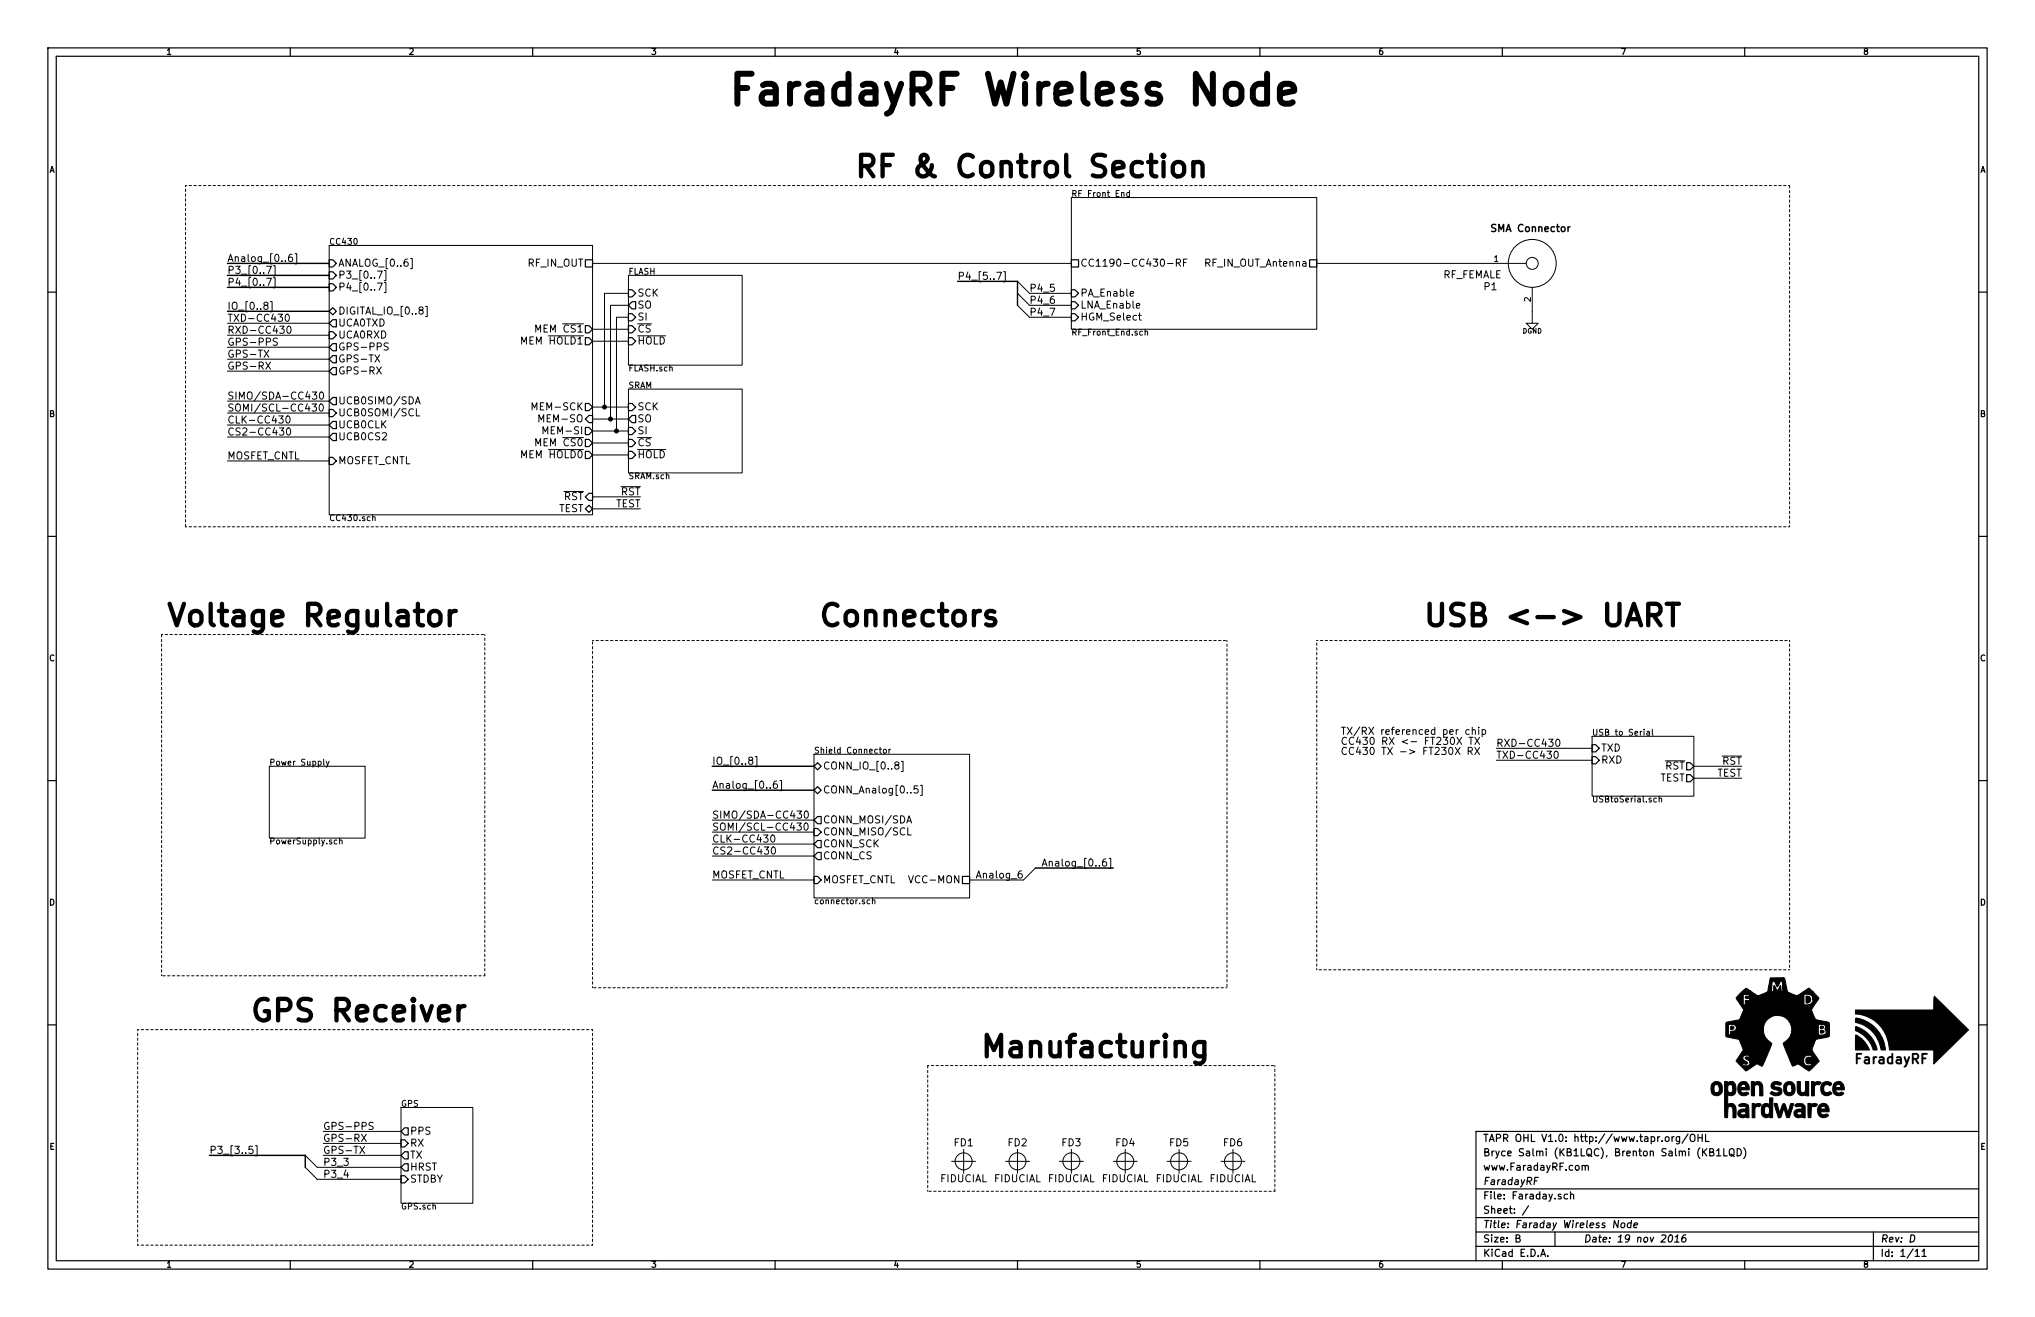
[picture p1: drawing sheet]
EESchema Schematic File Version 2
LIBS:power
LIBS:conn
LIBS:device
LIBS:74xgxx
LIBS:KB1LQC
LIBS:Faraday-cache
EELAYER 27 0
EELAYER END
$Descr B 17000 11000
encoding utf-8
Sheet 1 11
Title "Faraday Wireless Node"
Date "19 nov 2016"
Rev "D"
Comp "FaradayRF"
Comment1 "www.FaradayRF.com"
Comment2 "Bryce Salmi (KB1LQC), Brenton Salmi (KB1LQD)"
Comment3 "TAPR OHL V1.0: http://www.tapr.org/OHL"
Comment4 ""
$EndDescr
$Sheet
S 2250 6400 800  600 
U 5402A1CF
F0 "Power Supply" 50
F1 "PowerSupply.sch" 50
$EndSheet
$Sheet
S 2750 2050 2200 2250
U 54023998
F0 "CC430" 50
F1 "CC430.sch" 50
F2 "RF_IN_OUT" U R 4950 2200 60 
F3 "P3_[0..7]" I L 2750 2300 60 
F4 "UCA0TXD" O L 2750 2700 60 
F5 "UCA0RXD" I L 2750 2800 60 
F6 "UCB0CLK" O L 2750 3550 60 
F7 "UCB0SIMO/SDA" O L 2750 3350 60 
F8 "UCB0SOMI/SCL" I L 2750 3450 60 
F9 "ANALOG_[0..6]" I L 2750 2200 60 
F10 "MOSFET_CNTL" I L 2750 3850 60 
F11 "DIGITAL_IO_[0..8]" B L 2750 2600 60 
F12 "GPS-TX" O L 2750 3000 60 
F13 "GPS-PPS" O L 2750 2900 60 
F14 "MEM ~CS0~" O R 4950 3700 60 
F15 "MEM ~HOLD0~" O R 4950 3800 60 
F16 "MEM-SO" I R 4950 3500 60 
F17 "MEM-SI" O R 4950 3600 60 
F18 "MEM-SCK" O R 4950 3400 60 
F19 "MEM ~CS1~" O R 4950 2750 60 
F20 "MEM ~HOLD1~" O R 4950 2850 60 
F21 "GPS-RX" O L 2750 3100 60 
F22 "UCB0CS2" O L 2750 3650 60 
F23 "~RST~" I R 4950 4150 60 
F24 "TEST" B R 4950 4250 60 
F25 "P4_[0..7]" I L 2750 2400 60 
$EndSheet
$Sheet
S 5250 3250 950  700 
U 55DC4A3F
F0 "SRAM" 50
F1 "SRAM.sch" 50
F2 "~CS~" I L 5250 3700 60 
F3 "SO" O L 5250 3500 60 
F4 "~HOLD~" I L 5250 3800 60 
F5 "SCK" I L 5250 3400 60 
F6 "SI" I L 5250 3600 60 
$EndSheet
$Sheet
S 5250 2300 950  750 
U 578A1737
F0 "FLASH" 50
F1 "FLASH.sch" 50
F2 "~CS~" I L 5250 2750 60 
F3 "~HOLD~" I L 5250 2850 60 
F4 "SO" O L 5250 2550 60 
F5 "SCK" I L 5250 2450 60 
F6 "SI" I L 5250 2650 60 
$EndSheet
$Sheet
S 8950 1650 2050 1100
U 5402A1D1
F0 "RF Front End" 50
F1 "RF_Front_End.sch" 50
F2 "RF_IN_OUT_Antenna" U R 11000 2200 60 
F3 "CC1190-CC430-RF" U L 8950 2200 60 
F4 "PA_Enable" I L 8950 2450 60 
F5 "LNA_Enable" I L 8950 2550 60 
F6 "HGM_Select" I L 8950 2650 60 
$EndSheet
$Sheet
S 13300 6150 850  500 
U 5408931F
F0 "USB to Serial" 50
F1 "USBtoSerial.sch" 50
F2 "TXD" I L 13300 6250 60 
F3 "RXD" I L 13300 6350 60 
F4 "~RST~" O R 14150 6400 60 
F5 "TEST" O R 14150 6500 60 
$EndSheet
Text Label 1900 2200 0    60   ~ 0
Analog_[0..6]
Text Label 1900 2300 0    60   ~ 0
P3_[0..7]
Text Label 1900 2700 0    60   ~ 0
TXD-CC430
Text Label 1900 2800 0    60   ~ 0
RXD-CC430
Text Label 1900 3350 0    60   ~ 0
SIMO/SDA-CC430
Text Label 1900 3450 0    60   ~ 0
SOMI/SCL-CC430
Text Label 1900 3550 0    60   ~ 0
CLK-CC430
Text Label 1900 3650 0    60   ~ 0
CS2-CC430
Text Label 8600 2450 0    60   ~ 0
P4_5
Text Label 8600 2550 0    60   ~ 0
P4_6
Text Label 8600 2650 0    60   ~ 0
P4_7
Text Label 5950 7050 0    60   ~ 0
CLK-CC430
Text Label 5950 7150 0    60   ~ 0
CS2-CC430
Text Label 12500 6350 0    60   ~ 0
TXD-CC430
Text Label 12500 6250 0    60   ~ 0
RXD-CC430
Text Notes 11200 6150 0    60   ~ 0
TX/RX referenced per chip\nCC430 RX <- FT230X TX\nCC430 TX -> FT230X RX\n
Text Label 5950 6850 0    60   ~ 0
SIMO/SDA-CC430
Text Label 5950 6950 0    60   ~ 0
SOMI/SCL-CC430
Text Label 5950 6600 0    60   ~ 0
Analog_[0..6]
Text Notes 7150 1500 0    180  ~ 36
RF & Control Section
Text Notes 6850 5250 0    180  ~ 36
Connectors
Text Notes 11900 5250 0    180  ~ 36
USB <-> UART
Text Notes 1400 5250 0    180  ~ 36
Voltage Regulator
Text Notes 6100 900  0    250  ~ 50
FaradayRF Wireless Node
$Sheet
S 3350 9250 600  800 
U 541A964F
F0 "GPS" 50
F1 "GPS.sch" 50
F2 "RX" I L 3350 9550 60 
F3 "TX" O L 3350 9650 60 
F4 "PPS" O L 3350 9450 60 
F5 "STDBY" I L 3350 9850 60 
F6 "HRST" O L 3350 9750 60 
$EndSheet
Text Label 8700 7250 0    60   ~ 0
Analog_[0..6]
Entry Wire Line
	8550 7350 8650 7250
Text Label 8150 7350 0    60   ~ 0
Analog_6
Text Notes 12450 1950 0    60   ~ 12
SMA Connector
Text Label 1900 2600 0    60   ~ 0
IO_[0..8]
Text Notes 2100 8550 0    180  ~ 36
GPS Receiver
Text Label 1900 3000 0    60   ~ 0
GPS-TX
Text Label 2700 9650 0    60   ~ 0
GPS-TX
Text Label 1750 9650 0    60   ~ 0
P3_[3..5]
Entry Wire Line
	2550 9650 2650 9750
Entry Wire Line
	2550 9750 2650 9850
Text Label 2700 9750 0    60   ~ 0
P3_3
Text Label 2700 9850 0    60   ~ 0
P3_4
Text Label 2700 9450 0    60   ~ 0
GPS-PPS
Text Label 1900 2900 0    60   ~ 0
GPS-PPS
Text Label 1900 3850 0    60   ~ 0
MOSFET_CNTL
Text Label 5950 7350 0    60   ~ 0
MOSFET_CNTL
$Sheet
S 6800 6300 1300 1200
U 5406CDE1
F0 "Shield Connector" 50
F1 "connector.sch" 50
F2 "MOSFET_CNTL" I L 6800 7350 60 
F3 "CONN_Analog[0..5]" B L 6800 6600 60 
F4 "CONN_MOSI/SDA" O L 6800 6850 60 
F5 "CONN_MISO/SCL" I L 6800 6950 60 
F6 "CONN_SCK" O L 6800 7050 60 
F7 "CONN_CS" O L 6800 7150 60 
F8 "VCC-MON" U R 8100 7350 60 
F9 "CONN_IO_[0..8]" B L 6800 6400 60 
$EndSheet
Text Label 5950 6400 0    60   ~ 0
IO_[0..8]
$Comp
L FIDUCIAL FD1
U 1 1
P 8050 9700
F 0 "FD1" H 8050 9850 60  0000 C CNN
F 1 "FIDUCIAL" H 8050 9550 60  0000 C CNN
F 2 "FD1" H 8050 9700 60  0001 C CNN
F 3 "~" H 8050 9700 60  0000 C CNN
	1    8050 9700
	1    0    0    -1  
$EndComp
$Comp
L FIDUCIAL FD2
U 1 1
P 8500 9700
F 0 "FD2" H 8500 9850 60  0000 C CNN
F 1 "FIDUCIAL" H 8500 9550 60  0000 C CNN
F 2 "FD1" H 8500 9700 60  0001 C CNN
F 3 "~" H 8500 9700 60  0000 C CNN
	1    8500 9700
	1    0    0    -1  
$EndComp
$Comp
L FIDUCIAL FD3
U 1 1
P 8950 9700
F 0 "FD3" H 8950 9850 60  0000 C CNN
F 1 "FIDUCIAL" H 8950 9550 60  0000 C CNN
F 2 "FD1" H 8950 9700 60  0001 C CNN
F 3 "~" H 8950 9700 60  0000 C CNN
	1    8950 9700
	1    0    0    -1  
$EndComp
Text Notes 8200 8850 0    180  ~ 36
Manufacturing
Wire Notes Line
	7750 9950 7750 8900
Wire Notes Line
	10650 9950 7750 9950
Wire Notes Line
	10650 8900 10650 9950
Wire Notes Line
	7750 8900 10650 8900
Wire Wire Line
	4950 3800 5250 3800
Wire Wire Line
	4950 3700 5250 3700
Wire Wire Line
	4950 3600 5250 3600
Wire Wire Line
	4950 3500 5250 3500
Wire Wire Line
	4950 3400 5250 3400
Wire Bus Line
	5950 6400 6800 6400
Wire Wire Line
	2750 3850 1900 3850
Wire Wire Line
	1900 2900 2750 2900
Wire Bus Line
	1750 9650 2550 9650
Wire Wire Line
	2650 9850 3350 9850
Wire Wire Line
	2650 9750 3350 9750
Wire Wire Line
	2750 3000 1900 3000
Wire Bus Line
	2750 2600 1900 2600
Wire Wire Line
	8100 7350 8550 7350
Wire Bus Line
	8650 7250 9300 7250
Wire Wire Line
	2700 9550 3350 9550
Wire Wire Line
	2700 9650 3350 9650
Wire Wire Line
	2700 9450 3350 9450
Wire Notes Line
	1150 10400 1150 8600
Wire Notes Line
	4950 10400 1150 10400
Wire Notes Line
	4950 8600 4950 10400
Wire Notes Line
	1150 8600 4950 8600
Wire Notes Line
	1350 8150 1350 5300
Wire Notes Line
	4050 8150 1350 8150
Wire Notes Line
	4050 5300 4050 8150
Wire Notes Line
	1350 5300 4050 5300
Wire Notes Line
	11000 8100 11000 5350
Wire Notes Line
	14950 8100 11000 8100
Wire Notes Line
	14950 5350 14950 8100
Wire Notes Line
	11000 5350 14950 5350
Wire Notes Line
	4950 8250 4950 5350
Wire Notes Line
	10250 8250 4950 8250
Wire Notes Line
	10250 5350 10250 8250
Wire Notes Line
	4950 5350 10250 5350
Wire Notes Line
	1550 1550 1550 4400
Wire Notes Line
	1550 4400 14950 4400
Wire Notes Line
	14950 4400 14950 1550
Wire Notes Line
	14950 1550 1550 1550
Wire Wire Line
	5950 7350 6800 7350
Wire Bus Line
	5950 6600 6800 6600
Wire Wire Line
	13300 6350 12500 6350
Wire Wire Line
	13300 6250 12500 6250
Wire Wire Line
	6800 7150 5950 7150
Wire Wire Line
	6800 7050 5950 7050
Wire Wire Line
	6800 6950 5950 6950
Wire Wire Line
	6800 6850 5950 6850
Wire Bus Line
	2750 2200 1900 2200
Wire Bus Line
	2750 2300 1900 2300
Wire Wire Line
	8950 2650 8600 2650
Wire Wire Line
	8950 2550 8600 2550
Wire Wire Line
	8950 2450 8600 2450
Wire Wire Line
	2750 3650 1900 3650
Wire Wire Line
	2750 3550 1900 3550
Wire Wire Line
	2750 3450 1900 3450
Wire Wire Line
	2750 3350 1900 3350
Wire Wire Line
	2750 2800 1900 2800
Wire Wire Line
	2750 2700 1900 2700
Wire Wire Line
	11000 2200 12400 2200
Wire Wire Line
	4950 2200 8950 2200
$Comp
L FIDUCIAL FD4
U 1 1
P 9400 9700
F 0 "FD4" H 9400 9850 60  0000 C CNN
F 1 "FIDUCIAL" H 9400 9550 60  0000 C CNN
F 2 "FD1" H 9400 9700 60  0001 C CNN
F 3 "~" H 9400 9700 60  0000 C CNN
	1    9400 9700
	1    0    0    -1  
$EndComp
$Comp
L FIDUCIAL FD5
U 1 1
P 9850 9700
F 0 "FD5" H 9850 9850 60  0000 C CNN
F 1 "FIDUCIAL" H 9850 9550 60  0000 C CNN
F 2 "FD1" H 9850 9700 60  0001 C CNN
F 3 "~" H 9850 9700 60  0000 C CNN
	1    9850 9700
	1    0    0    -1  
$EndComp
$Comp
L FIDUCIAL FD6
U 1 1
P 10300 9700
F 0 "FD6" H 10300 9850 60  0000 C CNN
F 1 "FIDUCIAL" H 10300 9550 60  0000 C CNN
F 2 "FD1" H 10300 9700 60  0001 C CNN
F 3 "~" H 10300 9700 60  0000 C CNN
	1    10300 9700
	1    0    0    -1  
$EndComp
Wire Wire Line
	4950 2850 5250 2850
Wire Wire Line
	4950 2750 5250 2750
Wire Bus Line
	2550 9650 2550 9750
Wire Wire Line
	5250 2450 5050 2450
Wire Wire Line
	5050 2450 5050 3400
Connection ~ 5050 3400
Wire Wire Line
	5250 2550 5100 2550
Wire Wire Line
	5100 2550 5100 3500
Connection ~ 5100 3500
Wire Wire Line
	5250 2650 5150 2650
Wire Wire Line
	5150 2650 5150 3600
Connection ~ 5150 3600
Text Label 1900 3100 0    60   ~ 0
GPS-RX
Wire Wire Line
	2750 3100 1900 3100
Text Label 2700 9550 0    60   ~ 0
GPS-RX
Wire Wire Line
	14150 6400 14550 6400
Wire Wire Line
	14150 6500 14550 6500
Text Label 14550 6400 2    60   ~ 0
~RST~
Text Label 14550 6500 2    60   ~ 0
TEST
Wire Wire Line
	4950 4150 5350 4150
Wire Wire Line
	4950 4250 5350 4250
Text Label 5350 4150 2    60   ~ 0
~RST~
Text Label 5350 4250 2    60   ~ 0
TEST
$Comp
L DGND #PWR01
U 1 1
P 12800 2700
F 0 "#PWR01" H 12800 2700 40  0001 C CNN
F 1 "DGND" H 12800 2630 40  0000 C CNN
F 2 "~" H 12800 2700 60  0000 C CNN
F 3 "~" H 12800 2700 60  0000 C CNN
	1    12800 2700
	1    0    0    -1  
$EndComp
Wire Wire Line
	12800 2700 12800 2600
$Comp
L RF_FEMALE P1
U 1 1
P 12800 2200
F 0 "P1" H 12450 2000 60  0000 C CNN
F 1 "RF_FEMALE" H 12300 2100 60  0000 C CNN
F 2 "CONSMA001-SMD-G" H 12100 1900 60  0001 C CNN
F 3 "" H 12800 2200 60  0000 C CNN
	1    12800 2200
	1    0    0    -1  
$EndComp
$Comp
L OSHW G1
U 1 1
P 14850 8750
F 0 "G1" H 14850 8050 60  0001 C CNN
F 1 "OSHW" H 14850 9400 60  0001 C CNN
F 2 "OSHW" H 14850 8750 60  0001 C CNN
F 3 "" H 14850 8750 60  0000 C CNN
	1    14850 8750
	1    0    0    -1  
$EndComp
$Comp
L FARADAYRF G2
U 1 1
P 16000 8650
F 0 "G2" H 16000 8350 60  0001 C CNN
F 1 "FARADAYRF" H 15750 8900 60  0001 C CNN
F 2 "FaradayRF" H 16000 8650 60  0001 C CNN
F 3 "" H 16000 8650 60  0000 C CNN
	1    16000 8650
	1    0    0    -1  
$EndComp
Text Label 1900 2400 0    60   ~ 0
P4_[0..7]
Wire Bus Line
	2750 2400 1900 2400
Text Label 8000 2350 0    60   ~ 0
P4_[5..7]
Entry Wire Line
	8500 2350 8600 2450
Entry Wire Line
	8500 2450 8600 2550
Entry Wire Line
	8500 2550 8600 2650
Wire Bus Line
	8000 2350 8500 2350
Wire Bus Line
	8500 2350 8500 2550
$EndSCHEMATC
